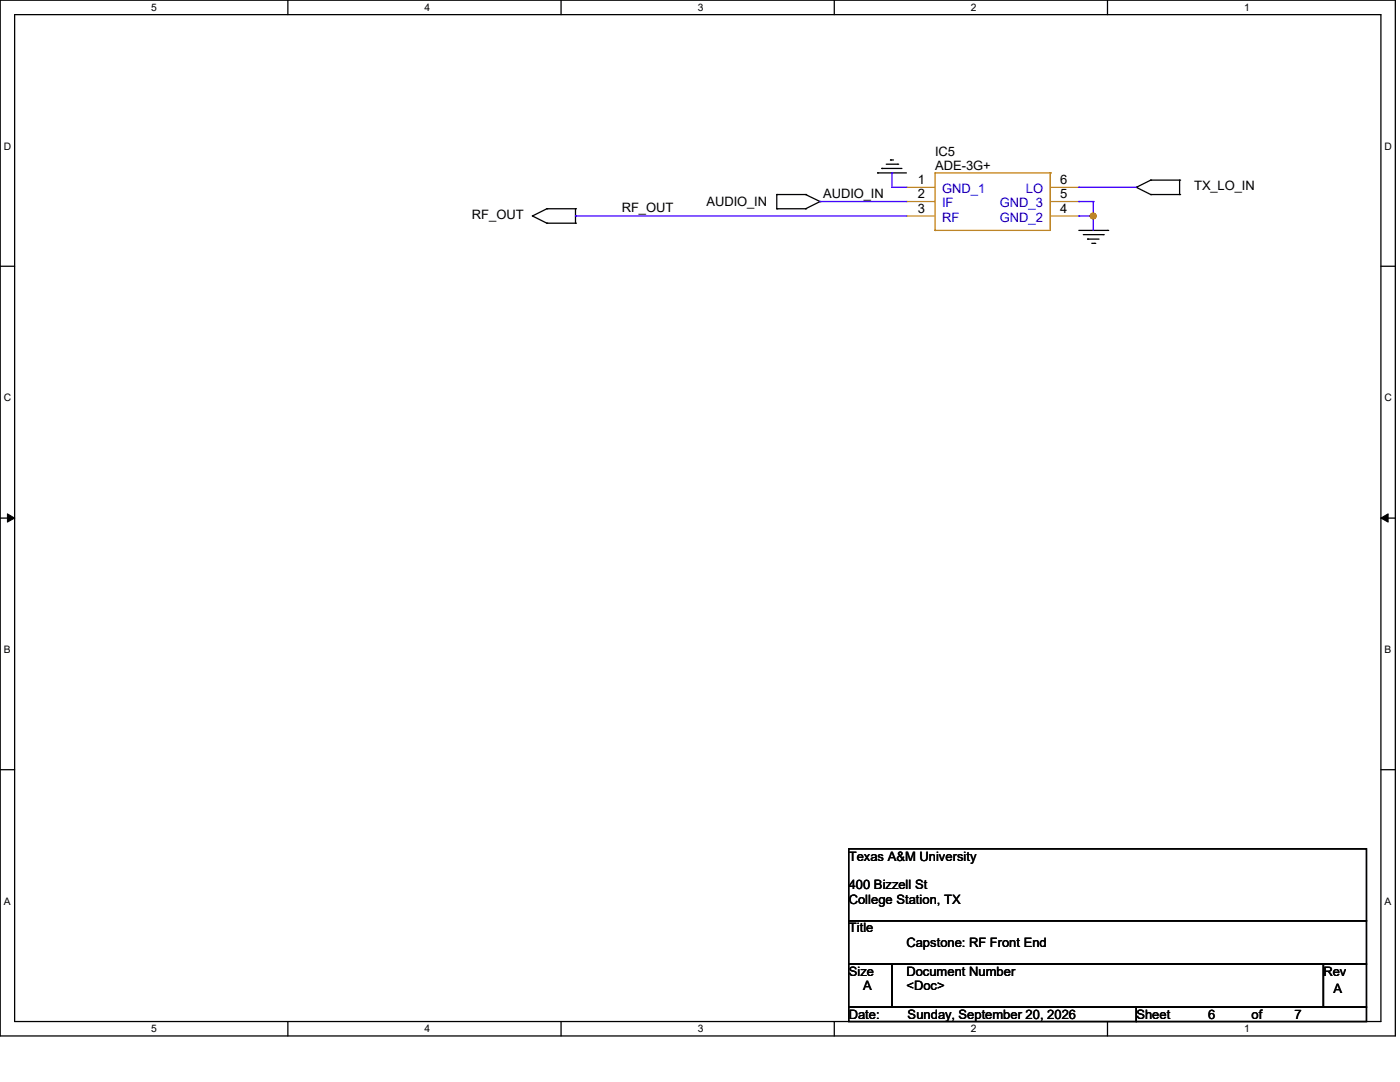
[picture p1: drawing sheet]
<svg xmlns="http://www.w3.org/2000/svg" width="279mm" height="216mm" viewBox="0 0 279 216" stroke-linecap="round" stroke-linejoin="round" font-family="sans-serif">
<path d="M0 0h278.5v206.7h-278.5zM2.9 2.9h272.7v200.9h-272.7z" fill="none" stroke="#000" stroke-width=".25"/>
<g fill="#fff">
<path d="M30.2 .3h1.1v2.3h-1.1z"/>
<path d="M30.2 204.1h1.1v2.3h-1.1z"/>
</g>
<path d="M57.4 0v2.9M57.4 203.8v2.9" fill="none" stroke="#000" stroke-width=".25"/>
<g fill="#fff">
<path d="M84.7 .3h1.1v2.3h-1.1z"/>
<path d="M84.7 204.1h1.1v2.3h-1.1z"/>
</g>
<path d="M112 0v2.9M112 203.8v2.9" fill="none" stroke="#000" stroke-width=".25"/>
<g fill="#fff">
<path d="M139.2 .3h1.1v2.3h-1.1z"/>
<path d="M139.2 204.1h1.1v2.3h-1.1z"/>
</g>
<path d="M166.5 0v2.9M166.5 203.8v2.9" fill="none" stroke="#000" stroke-width=".25"/>
<g fill="#fff">
<path d="M193.8 .3h1.1v2.3h-1.1z"/>
<path d="M193.8 204.1h1.1v2.3h-1.1z"/>
</g>
<path d="M221 0v2.9M221 203.8v2.9" fill="none" stroke="#000" stroke-width=".25"/>
<g fill="#fff">
<path d="M248.3 .3h1.1v2.3h-1.1z"/>
<path d="M248.3 204.1h1.1v2.3h-1.1z"/>
<path d="M.8 28h1.4v2.3h-1.4z"/>
<path d="M276.3 28h1.4v2.3h-1.4z"/>
<path d="M.8 78.2h1.4v2.3h-1.4z"/>
<path d="M276.3 78.2h1.4v2.3h-1.4z"/>
</g>
<path d="M0 53.1h2.9M275.6 53.1h2.9" fill="none" stroke="#000" stroke-width=".25"/>
<g fill="#fff">
<path d="M.8 128.5h1.3v2.2h-1.3z"/>
<path d="M276.3 128.5h1.3v2.2h-1.3z"/>
</g>
<path d="M0 103.4h2.9M275.6 103.4h2.9" fill="none" stroke="#000" stroke-width=".25"/>
<path d="M1.5 102.5l1.4 .9-1.4 .8zM275.6 103.4l1.4-.9v1.7z" fill="#000" stroke="#000" stroke-width=".2"/>
<g fill="#fff">
<path d="M.8 178.7h1.3v2.2h-1.3z"/>
<path d="M276.3 178.7h1.3v2.2h-1.3z"/>
</g>
<g fill="none" stroke="#000" stroke-width=".25">
<path d="M155 38.8h.1M155 38.8h5.8M155 38.8v2.9M160.8 38.8h.1M160.8 38.8l2.9 1.4M175.1 34.5h.1M175.1 34.5h5.8M176 33.6h.1M176 33.6h4M176.9 32.8h2.3M177.7 31.9h.1M177.7 31.9h.6"/>
<path d="M179.2 32.8h.1M226.8 37.4h.1M226.8 37.4l2.9 1.4M229.7 38.8h.1M229.7 35.9h.1M229.7 38.8h5.7M229.7 35.9l-2.9 1.5M229.7 35.9h5.7M235.4 35.9h.1M235.4 38.8h.1M235.4 35.9v2.9M106.3 43.1h.1"/>
<path d="M106.3 43.1l2.8 1.4M109.1 44.5h.1M109.1 41.7h.1M109.1 41.7h5.8M109.1 44.5h5.8M109.1 41.7l-2.8 1.4M114.9 41.7h.1M114.9 44.5h.1M114.9 41.7v2.8M155 41.7h.1M155 41.7h5.8M160.8 41.7h.1"/>
<path d="M163.7 40.2h.1M163.7 40.2l-2.9 1.5M215.3 46h5.8M216.2 46.8h4M217 47.7h.1M217 47.7h2.3M217.9 48.6h.6M218.5 48.6h.1M220.2 46.8h.1M221.1 46h.1M0 153.6h2.9M275.6 153.6h2.9"/>
<path d="M169.4 169.4h103.3v14.3h-103.3zM169.4 183.7h103.3v8.7h-103.3zM169.4 192.4h8.6v8.6h-8.6zM178 192.4h86.1v8.6h-86.1zM264.1 192.4h8.6v8.6h-8.6zM169.4 201h57.4v2.8h-57.4zM226.8 201h45.9v2.8h-45.9z"/>
</g>
<path d="M209.6 34.5h.1M209.6 34.5h-23v11.5M209.6 34.5v11.5h-23M186.6 46h.1" fill="none" stroke="#cc8006" stroke-width=".25"/>
<path d="M180.9 37.4h.1M180.9 37.4h5.7M209.6 37.4h5.7M215.3 37.4h.1M180.9 40.2h.1M180.9 43.1h.1M180.9 40.2h5.7M180.9 43.1h5.7M209.6 40.2h5.7M209.6 43.1h5.7M215.3 43.1h.1M215.3 40.2h.1" fill="none" stroke="#a84" stroke-width=".25"/>
<g fill="none" stroke="#4200ff" stroke-width=".25">
<path d="M178 34.5h.1M178 37.4h.1M178 34.5v2.9M178 37.4h2.9M215.3 37.4h.1M215.3 37.4h11.5M114.9 43.1h.1M114.9 43.1h66M163.7 40.2h.1M163.7 40.2h17.2M215.3 40.2h.1M215.3 43.1h.1"/>
<path d="M215.3 40.2h2.9M215.3 43.1h2.9M218.2 40.2h.1M218.2 43.1h.1M218.2 40.2v5.8"/>
</g>
<circle cx="218.2" cy="43.1" r=".56" fill="#f00" stroke="#f00" stroke-width=".25"/>
<g font-size="2.6">
<text x="186.6" y="31.1">IC5</text>
<text x="186.6" y="34">ADE-3G+</text>
<text x="141" y="41.1">AUDIO_IN</text>
<text x="164.3" y="39.4">AUDIO_IN</text>
<text x="183.2" y="36.7">1</text>
<text x="183.2" y="39.6">2</text>
<text x="211.6" y="39.6">5</text>
<text x="211.6" y="36.7">6</text>
<text x="238.3" y="38">TX_LO_IN</text>
<text x="94.2" y="43.7">RF_OUT</text>
<text x="124.1" y="42.3">RF_OUT</text>
<text x="183.2" y="42.5">3</text>
<text x="211.6" y="42.5">4</text>
<text x="169.4" y="171.7">Texas A&amp;M University</text>
<text x="169.4" y="177.5">400 Bizzell St</text>
<text x="169.4" y="180.3">College Station, TX</text>
<text x="169.4" y="186.1">Title</text>
<text x="180.9" y="188.9">Capstone: RF Front End</text>
<text x="169.4" y="194.7">Size</text>
<text x="172.3" y="197.6">A</text>
<text x="180.9" y="197.6">&lt;Doc&gt;</text>
<text x="180.9" y="194.7">Document Number</text>
<text x="264.1" y="194.7">Rev</text>
<text x="169.4" y="203.3">Date:</text>
<text x="181.1" y="203.3">Sunday, September 20, 2026</text>
<text x="226.8" y="203.3">Sheet</text>
<text x="241.1" y="203.3">6</text>
<text x="249.8" y="203.3">of</text>
<text x="258.3" y="203.3">7</text>
<text x="266.1" y="198.1">A</text>
</g>
<g font-size="2.6" fill="#00c">
<text x="188" y="38.6">GND_1</text>
<text x="188" y="41.4">IF</text>
<text x="199.6" y="41.4">GND_3</text>
<text x="204.7" y="38.6">LO</text>
<text x="188" y="44.3">RF</text>
<text x="199.6" y="44.3">GND_2</text>
</g>
<g font-size="2.1">
<text x="30.2" y="2.2">5</text>
<text x="84.7" y="2.2">4</text>
<text x="139.2" y="2.2">3</text>
<text x="193.8" y="2.2">2</text>
<text x="248.3" y="2.2">1</text>
<text x=".8" y="29.8">D</text>
<text x="276.3" y="29.8">D</text>
<text x=".8" y="80.1">C</text>
<text x="276.3" y="80.1">C</text>
<text x=".8" y="130.3">B</text>
<text x="276.3" y="130.3">B</text>
<text x=".8" y="180.5">A</text>
<text x="276.3" y="180.5">A</text>
<text x="30.2" y="206">5</text>
<text x="84.7" y="206">4</text>
<text x="139.2" y="206">3</text>
<text x="193.8" y="206">2</text>
<text x="248.3" y="206">1</text>
</g>
</svg>
